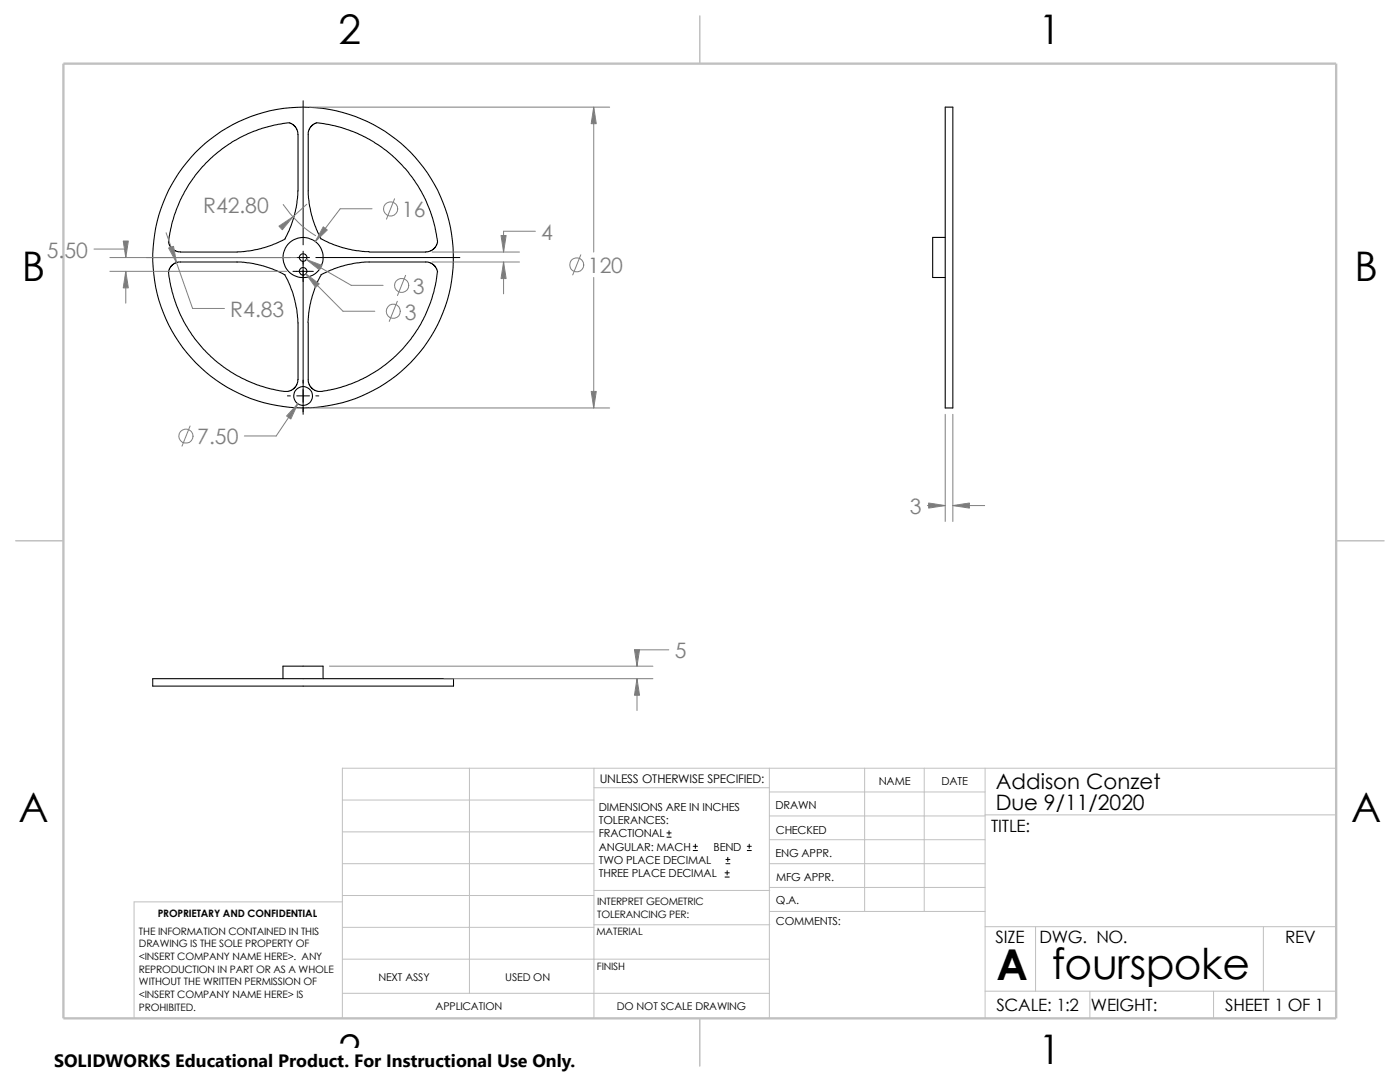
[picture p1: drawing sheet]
<svg xmlns="http://www.w3.org/2000/svg" width="279mm" height="216mm" viewBox="0 0 279 216" stroke-linecap="round" stroke-linejoin="round" font-family="sans-serif">
<g fill="none" stroke="#c0c0c0" stroke-width=".2">
<path d="M68.3 159.6h50.2M93.7 153.3v44.9M118.5 157.2h35M118.5 153.3v49.9M153.5 158h43.1M153.5 153.3v49.9M172.6 153.3v28.6M184.4 153.3v28.6M196.6 153.3v49.9M266.7 153.3h-198.4v49.9M68.3 180h-41.5v23.2M68.3 172.3h50.2"/>
<path d="M68.3 178.7h50.2M68.3 166h50.2M118.5 177.7h35.1M153.5 172.3h43.1M153.5 177.1h43.1M153.5 167.6h43.1M153.5 162.8h43.1M196.6 162.6h70.1M68.3 191.4h85.2M68.3 185h50.2M68.3 198.2h85.2M118.5 184.5h35.1"/>
<path d="M153.6 181.9h43M196.6 197.8h70.1M196.6 184.9h70.1M206.7 184.9v12.9M217.5 197.8v5.4M242.2 197.8v5.4M252.1 184.9v12.9"/>
</g>
<path d="M139.7 3.2v9.5M3.1 107.9h9.6M266.7 107.9h9.5M139.7 203.2v9.5" fill="none" stroke="#c0c0c0" stroke-width=".21"/>
<path d="M12.7 12.7h254v190.5h-254z" fill="none" stroke="#c0c0c0" stroke-width=".47"/>
<g fill="none" stroke="#000" stroke-width=".21">
<path d="M57.8 24.5l.6 .3 .5 .5 .5 1.1 .1 11.7M57.8 24.5l-3.6 .6a27 27 0 0 0-20.6 23.2M59.4 38.1l-.3 3.4-.7 2.5a13.5 13.5 0 0 1-1.7 3.8l-2.4 1.1-2.3 .7-2.3 .5-2.4 .2-11.7-.1-1-.3-.5-.5-.4-1.1M63.1 24.5l3.5 .6 2.9 .8 2.8 1.2 2.5 1.4a26.9 26.9 0 0 1 12.5 19.8M63.2 24.5l-.7 .3-.5 .5-.5 1.1v12.5l.3 2.3 .6 2.4 .8 2.2 .9 1.9M188.6 21.4h1.6v60h-1.6zM47.3 52.3l3.4 .3 2.6 .7a10.6 10.6 0 0 1 3.6 1.7l1 1.9 .6 1.8 .8 3.4 .2 2.3-.1 11.8-.5 1.1-.5 .4-.7 .4h-1l-2.2-.4a26.8 26.8 0 0 1-20.8-23.4M47.3 52.3h-11.7l-1 .4-.5 .4-.5 1.2M64.1 54.8l1.8-.9 2.3-.8 4.1-.8h13.1l1.1 .5 .6 .8 .2 .6-.2 1.3a26.7 26.7 0 0 1-23.6 22.6l-1-.4-.5-.4-.5-1.1v-11.8M64.1 54.9l-.9 1.6-1.1 3.5-.5 2.6-.1 1.8M64.1 47.7l1.6 .8 2.8 .9 2.7 .6 2.5 .2M87.3 48.3l-.5 1.1-.5 .5-.9 .3-11.7 .1"/>
<path d="M188.6 47.4h-2.5v8h2.5M30.5 135.4h60v1.5h-60zM56.5 135.4v-2.5h8v2.5"/>
<circle cx="60.5" cy="51.4" r="4"/>
<circle cx="60.5" cy="51.4" r="30"/>
<circle cx="60.5" cy="51.4" r=".76"/>
<circle cx="60.5" cy="54.2" r=".76"/>
<circle cx="60.5" cy="79" r="1.88"/>
</g>
<g fill="none" stroke="#000" stroke-width=".2">
<path d="M60.5 20.1v28.8M29.2 51.4h28.8M58.5 54.1h4M59.2 51.4h2.6M60.5 50.1v32.6M63 51.4h28.8M57.4 79h.6M59.2 79h2.6M63 79h.6M133.1 167h.8M133.1 166.2h.8M133.5 165.8v.8"/>
<path d="M138.3 169.7h.9M138.3 168.9h.9M138.8 168.4v.9M144.7 175h.8M144.7 174.2h.8M144.9 172.3h.8M144.9 171.5h.8M145.1 173.7v.9M145.2 171.1v.8M149.1 169.7h.8M149.1 168.9h.8M149.5 168.4v.9"/>
</g>
<g fill="none" stroke="#808080" stroke-width=".2">
<path d="M61.8 21.4h59.9M78.7 39.7l-1.6 4M118.5 21.4v28.9M18.8 49.7h6.3v1.7M21.9 51.4h37.3M21.9 54.1h35.3M25.1 54.1v6.4M33.1 46.4l5.3 15.2h6.4M56.5 40.8a21.3 21.3 0 0 0 6.5 6.2M61 54.7l7.5 7.4h6.3M61.1 51.8l9 5.1h6.4M61.2 40.8l-2.7 2.5"/>
<path d="M74.3 41.7h-6.4l-5 6.5M80.9 54.9l-1.6 4.1M86.2 50.3h17.5M86.2 52.3h17.5M100.5 52.3v6.3M106.8 46.1h-6.3v4.2M115.9 50.8l-1.6 4.1M118.5 55.4v26M79.3 60.1l-1.6 4M37.9 85l-1.6 4M59.4 80.6l-4.3 6.4h-6.3M61.8 81.4h59.9"/>
<path d="M188.6 82.7v21.4M190.2 82.7v21.4M185.1 100.9h3.5M190.2 100.9h6.3M65.7 132.9h64.6M88.6 135.4h41.7M127.1 135.4v6.4M133.5 129.7h-6.4v3.2"/>
<circle cx="78" cy="41.7" r="1.41"/>
<circle cx="80.2" cy="57" r="1.4"/>
<circle cx="115.1" cy="52.9" r="1.4"/>
<circle cx="78.5" cy="62.1" r="1.41"/>
<circle cx="37.1" cy="87" r="1.41"/>
</g>
<g fill="#808080" stroke="#808080" stroke-width=".2">
<path d="M25.1 54.1l.5 3.3h-1z"/>
<path d="M33.7 49.5l.9-.4 .6 3.3z"/>
<path d="M61.1 51.8l3.2 1.2-.5 .8z"/>
<path d="M24.6 48.1h1l-.5 3.3z"/>
<path d="M118.5 21.4l.5 3.3h-1z"/>
<path d="M59.4 80.6l-1.4 3-.8-.6z"/>
<path d="M55.7 45.1l2.8-1.8-2.2 2.5z"/>
<path d="M64.5 45.3l.8 .6-2.4 2.3z"/>
<path d="M61 54.7l2.7 1.9-.7 .8z"/>
<path d="M118 78.1h1l-.5 3.3z"/>
<path d="M100 47h1l-.5 3.3z"/>
<path d="M100.5 52.3l.5 3.3h-1z"/>
<path d="M127.1 135.4l.5 3.3h-1z"/>
<path d="M126.6 129.6h1l-.5 3.3z"/>
<path d="M185.3 100.4l3.3 .5-3.3 .5z"/>
<path d="M190.2 100.9l3.3-.5v1z"/>
</g>
<path d="M10.8 209.2h104.1v6.7h-104.1z" fill="#fff"/>
<g font-size="8.5">
<text x="198.8" y="195.5">A</text>
<text x="209.9" y="195.3">fourspoke</text>
</g>
<g font-size="8.1">
<text x="67.6" y="8.8">2</text>
<text x="207.3" y="8.8">1</text>
<text x="4.4" y="56.1">B</text>
<text x="270.3" y="56.1">B</text>
<text x="3.7" y="164.1">A</text>
<text x="269.6" y="164.1">A</text>
<text x="67.6" y="212.3">2</text>
<text x="207.3" y="212.3">1</text>
</g>
<g font-size="4.2" fill="#808080">
<text x="40.5" y="42.5">R42.80</text>
<text x="80.2" y="43.3">16</text>
<text x="108" y="47.8">4</text>
<text x="9.3" y="51.4">5.50</text>
<text x="82.4" y="58.6">3</text>
<text x="117.3" y="54.5">120</text>
<text x="46" y="63.2">R4.83</text>
<text x="80.8" y="63.8">3</text>
<text x="39.4" y="88.6">7.50</text>
<text x="181.6" y="102.6">3</text>
<text x="134.7" y="131.4">5</text>
</g>
<g font-size="4.2">
<text x="198.7" y="157.5">Addison Conzet</text>
<text x="198.7" y="161.7">Due 9/11/2020</text>
</g>
<text font-size="3.6" x="10.8" y="213">SOLIDWORKS Educational Product. For Instructional Use Only.</text>
<g font-size="3.4">
<text x="197.8" y="166">TITLE:</text>
<text x="198.7" y="188.1">SIZE</text>
<text x="207.5" y="188.1">DWG. NO.</text>
<text x="256.5" y="188.2">REV</text>
<text x="198.8" y="201.7">SCALE: 1:2</text>
<text x="217.7" y="201.8">WEIGHT:</text>
<text x="244.5" y="201.7">SHEET 1 OF 1</text>
</g>
<text font-size="2.4" x="119.7" y="156.2">UNLESS OTHERWISE SPECIFIED:</text>
<g font-size="2.2">
<text x="119.5" y="161.8">DIMENSIONS ARE IN INCHES</text>
<text x="154.8" y="161.5">DRAWN</text>
<text x="175.4" y="156.7">NAME</text>
<text x="187.9" y="156.7">DATE</text>
<text x="119.5" y="164.4">TOLERANCES:</text>
<text x="119.5" y="167.1">FRACTIONAL</text>
<text x="154.8" y="166.3">CHECKED</text>
<text x="119.5" y="172.4">TWO PLACE DECIMAL</text>
<text x="119.5" y="169.8">ANGULAR: MACH</text>
<text x="142.4" y="169.8">BEND</text>
<text x="154.8" y="171">ENG APPR.</text>
<text x="119.5" y="175">THREE PLACE DECIMAL</text>
<text x="154.9" y="175.7">MFG APPR.</text>
<text x="154.9" y="184.7">COMMENTS:</text>
<text x="154.9" y="180.5">Q.A.</text>
</g>
<g font-size="2.1">
<text x="75.5" y="195.7">NEXT ASSY</text>
<text x="100.8" y="195.7">USED ON</text>
<text x="86.9" y="201.5">APPLICATION</text>
<text x="123.1" y="201.6">DO NOT SCALE DRAWING</text>
</g>
<g font-size="2">
<text x="31.5" y="183">PROPRIETARY AND CONFIDENTIAL</text>
<text x="119.2" y="180.6">INTERPRET GEOMETRIC</text>
<text x="119.2" y="183.1">TOLERANCING PER:</text>
<text x="27.7" y="186.5">THE INFORMATION CONTAINED IN THIS</text>
<text x="27.7" y="189.1">DRAWING IS THE SOLE PROPERTY OF</text>
<text x="27.7" y="191.6">&lt;INSERT COMPANY NAME HERE&gt;. ANY</text>
<text x="119" y="186.6">MATERIAL</text>
<text x="27.7" y="194.1">REPRODUCTION IN PART OR AS A WHOLE</text>
<text x="27.7" y="196.6">WITHOUT THE WRITTEN PERMISSION OF</text>
<text x="119.1" y="193.5">FINISH</text>
<text x="27.7" y="199.1">&lt;INSERT COMPANY NAME HERE&gt; IS</text>
<text x="27.7" y="201.7">PROHIBITED.</text>
</g>
</svg>
